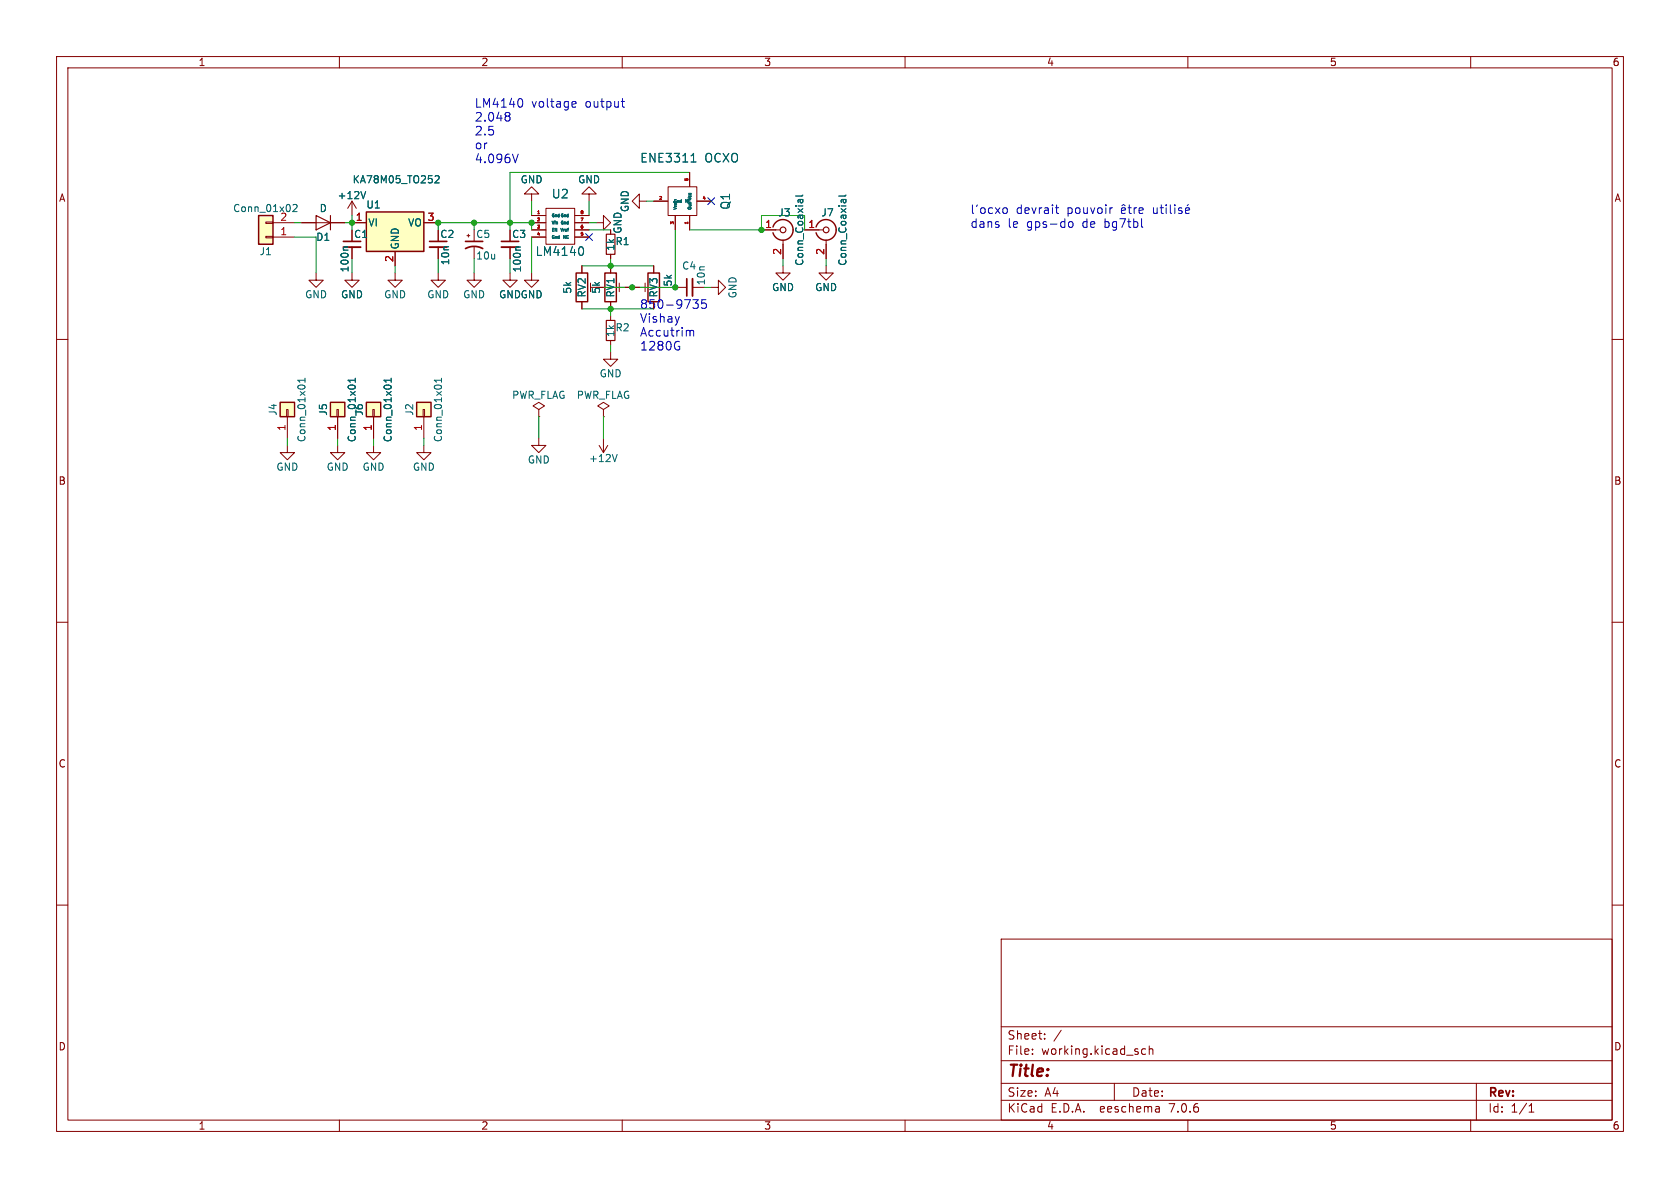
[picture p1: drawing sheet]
(kicad_sch (version 20230121) (generator eeschema)

 (paper "A4")

 (lib_symbols
  (symbol "ocxo-rescue:+12V" (power) (pin_names (offset 0)) (in_bom yes) (on_board yes)
   (property "Reference" "#PWR" (at 0 -3.81 0) (effects (font (size 1.27 1.27)) hide))
   (property "Value" "+12V" (at 0 3.556 0) (effects (font (size 1.27 1.27))))
   (property "Footprint" "" (at 0 0 0) (effects (font (size 1.27 1.27)) hide))
   (property "Datasheet" "" (at 0 0 0) (effects (font (size 1.27 1.27)) hide))
   (symbol "+12V_0_1"
    (polyline (pts (xy -0.762 1.27) (xy 0 2.54)) (stroke (width 0) (type solid)) (fill (type none)))
    (polyline (pts (xy 0 0) (xy 0 2.54)) (stroke (width 0) (type solid)) (fill (type none)))
    (polyline (pts (xy 0 2.54) (xy 0.762 1.27)) (stroke (width 0) (type solid)) (fill (type none))))
   (symbol "+12V_1_1"
    (pin power_in line (at 0 0 90) (length 0) hide (name "+12V" (effects (font (size 1.27 1.27)))) (number "1" (effects (font (size 1.27 1.27)))))))
  (symbol "ocxo-rescue:CP1_Small" (pin_numbers hide) (pin_names (offset 0.254) hide) (in_bom yes) (on_board yes)
   (property "Reference" "C" (at 0.254 1.778 0) (effects (font (size 1.27 1.27)) (justify left)))
   (property "Value" "CP1_Small" (at 0.254 -2.032 0) (effects (font (size 1.27 1.27)) (justify left)))
   (property "Footprint" "" (at 0 0 0) (effects (font (size 1.27 1.27)) hide))
   (property "Datasheet" "" (at 0 0 0) (effects (font (size 1.27 1.27)) hide))
   (symbol "CP1_Small_0_1"
    (polyline (pts (xy -1.524 0.508) (xy 1.524 0.508)) (stroke (width 0.3048) (type solid)) (fill (type none)))
    (polyline (pts (xy -1.27 1.524) (xy -0.762 1.524)) (stroke (width 0) (type solid)) (fill (type none)))
    (polyline (pts (xy -1.016 1.27) (xy -1.016 1.778)) (stroke (width 0) (type solid)) (fill (type none)))
    (arc (start 1.524 -0.762) (mid 0 -0.3734) (end -1.524 -0.762) (stroke (width 0.3048) (type solid)) (fill (type none))))
   (symbol "CP1_Small_1_1"
    (pin passive line (at 0 2.54 270) (length 2.032) (name "~" (effects (font (size 1.27 1.27)))) (number "1" (effects (font (size 1.27 1.27)))))
    (pin passive line (at 0 -2.54 90) (length 2.032) (name "~" (effects (font (size 1.27 1.27)))) (number "2" (effects (font (size 1.27 1.27)))))))
  (symbol "ocxo-rescue:C_Small" (pin_numbers hide) (pin_names (offset 0.254) hide) (in_bom yes) (on_board yes)
   (property "Reference" "C" (at 0.254 1.778 0) (effects (font (size 1.27 1.27)) (justify left)))
   (property "Value" "C_Small" (at 0.254 -2.032 0) (effects (font (size 1.27 1.27)) (justify left)))
   (property "Footprint" "" (at 0 0 0) (effects (font (size 1.27 1.27)) hide))
   (property "Datasheet" "" (at 0 0 0) (effects (font (size 1.27 1.27)) hide))
   (symbol "C_Small_0_1"
    (polyline (pts (xy -1.524 -0.508) (xy 1.524 -0.508)) (stroke (width 0.3302) (type solid)) (fill (type none)))
    (polyline (pts (xy -1.524 0.508) (xy 1.524 0.508)) (stroke (width 0.3048) (type solid)) (fill (type none))))
   (symbol "C_Small_1_1"
    (pin passive line (at 0 2.54 270) (length 2.032) (name "~" (effects (font (size 1.27 1.27)))) (number "1" (effects (font (size 1.27 1.27)))))
    (pin passive line (at 0 -2.54 90) (length 2.032) (name "~" (effects (font (size 1.27 1.27)))) (number "2" (effects (font (size 1.27 1.27)))))))
  (symbol "ocxo-rescue:Conn_01x01" (pin_names (offset 1.016) hide) (in_bom yes) (on_board yes)
   (property "Reference" "J" (at 0 2.54 0) (effects (font (size 1.27 1.27))))
   (property "Value" "Conn_01x01" (at 0 -2.54 0) (effects (font (size 1.27 1.27))))
   (property "Footprint" "" (at 0 0 0) (effects (font (size 1.27 1.27)) hide))
   (property "Datasheet" "" (at 0 0 0) (effects (font (size 1.27 1.27)) hide))
   (symbol "Conn_01x01_1_1"
    (rectangle (start -1.27 0.127) (end 0 -0.127) (stroke (width 0.1524) (type solid)) (fill (type none)))
    (rectangle (start -1.27 1.27) (end 1.27 -1.27) (stroke (width 0.254) (type solid)) (fill (type background)))
    (pin passive line (at -5.08 0 0) (length 3.81) (name "Pin_1" (effects (font (size 1.27 1.27)))) (number "1" (effects (font (size 1.27 1.27)))))))
  (symbol "ocxo-rescue:Conn_01x02" (pin_names (offset 1.016) hide) (in_bom yes) (on_board yes)
   (property "Reference" "J" (at 0 2.54 0) (effects (font (size 1.27 1.27))))
   (property "Value" "Conn_01x02" (at 0 -5.08 0) (effects (font (size 1.27 1.27))))
   (property "Footprint" "" (at 0 0 0) (effects (font (size 1.27 1.27)) hide))
   (property "Datasheet" "" (at 0 0 0) (effects (font (size 1.27 1.27)) hide))
   (symbol "Conn_01x02_1_1"
    (rectangle (start -1.27 -2.413) (end 0 -2.667) (stroke (width 0.1524) (type solid)) (fill (type none)))
    (rectangle (start -1.27 0.127) (end 0 -0.127) (stroke (width 0.1524) (type solid)) (fill (type none)))
    (rectangle (start -1.27 1.27) (end 1.27 -3.81) (stroke (width 0.254) (type solid)) (fill (type background)))
    (pin passive line (at -5.08 0 0) (length 3.81) (name "Pin_1" (effects (font (size 1.27 1.27)))) (number "1" (effects (font (size 1.27 1.27)))))
    (pin passive line (at -5.08 -2.54 0) (length 3.81) (name "Pin_2" (effects (font (size 1.27 1.27)))) (number "2" (effects (font (size 1.27 1.27)))))))
  (symbol "ocxo-rescue:Conn_Coaxial" (pin_names (offset 1.016) hide) (in_bom yes) (on_board yes)
   (property "Reference" "J" (at 0.254 3.048 0) (effects (font (size 1.27 1.27))))
   (property "Value" "Conn_Coaxial" (at 2.921 0 90) (effects (font (size 1.27 1.27))))
   (property "Footprint" "" (at 0 0 0) (effects (font (size 1.27 1.27)) hide))
   (property "Datasheet" "" (at 0 0 0) (effects (font (size 1.27 1.27)) hide))
   (symbol "Conn_Coaxial_0_1"
    (arc (start -1.778 -0.508) (mid 0.2311 -1.8066) (end 1.778 0) (stroke (width 0.254) (type solid)) (fill (type none)))
    (polyline (pts (xy -1.27 0) (xy -0.508 0)) (stroke (width 0) (type solid)) (fill (type none)))
    (polyline (pts (xy 0 -2.54) (xy 0 -1.778)) (stroke (width 0) (type solid)) (fill (type none)))
    (circle (center 0 0) (radius 0.508) (stroke (width 0.2032) (type solid)) (fill (type none)))
    (arc (start 1.778 0) (mid 0.2099 1.8101) (end -1.778 0.508) (stroke (width 0.254) (type solid)) (fill (type none))))
   (symbol "Conn_Coaxial_1_1"
    (pin passive line (at -3.81 0 0) (length 2.54) (name "In" (effects (font (size 1.27 1.27)))) (number "1" (effects (font (size 1.27 1.27)))))
    (pin passive line (at 0 -5.08 90) (length 2.54) (name "Ext" (effects (font (size 1.27 1.27)))) (number "2" (effects (font (size 1.27 1.27)))))))
  (symbol "ocxo-rescue:D" (pin_numbers hide) (pin_names (offset 1.016) hide) (in_bom yes) (on_board yes)
   (property "Reference" "D" (at 0 2.54 0) (effects (font (size 1.27 1.27))))
   (property "Value" "D" (at 0 -2.54 0) (effects (font (size 1.27 1.27))))
   (property "Footprint" "" (at 0 0 0) (effects (font (size 1.27 1.27)) hide))
   (property "Datasheet" "" (at 0 0 0) (effects (font (size 1.27 1.27)) hide))
   (symbol "D_0_1"
    (polyline (pts (xy -1.27 1.27) (xy -1.27 -1.27)) (stroke (width 0.2032) (type solid)) (fill (type none)))
    (polyline (pts (xy 1.27 0) (xy -1.27 0)) (stroke (width 0) (type solid)) (fill (type none)))
    (polyline (pts (xy 1.27 1.27) (xy 1.27 -1.27) (xy -1.27 0) (xy 1.27 1.27)) (stroke (width 0.2032) (type solid)) (fill (type none))))
   (symbol "D_1_1"
    (pin passive line (at -3.81 0 0) (length 2.54) (name "K" (effects (font (size 1.27 1.27)))) (number "1" (effects (font (size 1.27 1.27)))))
    (pin passive line (at 3.81 0 180) (length 2.54) (name "A" (effects (font (size 1.27 1.27)))) (number "2" (effects (font (size 1.27 1.27)))))))
  (symbol "ocxo-rescue:ENE3311-ene3311" (pin_names (offset 1.016)) (in_bom yes) (on_board yes)
   (property "Reference" "Q" (at 0 8.89 0) (effects (font (size 1.524 1.524))))
   (property "Value" "ene3311_ENE3311" (at 0 -6.35 0) (effects (font (size 1.524 1.524))))
   (property "Footprint" "" (at 0 0 0) (effects (font (size 1.524 1.524)) hide))
   (property "Datasheet" "" (at 0 0 0) (effects (font (size 1.524 1.524)) hide))
   (symbol "ENE3311-ene3311_0_1"
    (rectangle (start -2.54 3.81) (end 2.54 -1.27) (stroke (width 0) (type solid)) (fill (type none))))
   (symbol "ENE3311-ene3311_1_1"
    (pin input line (at 5.08 2.54 180) (length 2.4892) (name "Out" (effects (font (size 0.508 0.508)))) (number "1" (effects (font (size 0.508 0.508)))))
    (pin input line (at 0 -3.81 90) (length 2.4892) (name "Gnd" (effects (font (size 0.508 0.508)))) (number "2" (effects (font (size 0.508 0.508)))))
    (pin input line (at 5.08 0 180) (length 2.4892) (name "Vref" (effects (font (size 0.508 0.508)))) (number "3" (effects (font (size 0.508 0.508)))))
    (pin input line (at 0 6.35 270) (length 2.4892) (name "NC" (effects (font (size 0.508 0.508)))) (number "4" (effects (font (size 0.508 0.508)))))
    (pin input line (at -5.08 2.54 0) (length 2.4892) (name "Vcc" (effects (font (size 0.508 0.508)))) (number "5" (effects (font (size 0.508 0.508)))))))
  (symbol "ocxo-rescue:GND" (power) (pin_names (offset 0)) (in_bom yes) (on_board yes)
   (property "Reference" "#PWR" (at 0 -6.35 0) (effects (font (size 1.27 1.27)) hide))
   (property "Value" "GND" (at 0 -3.81 0) (effects (font (size 1.27 1.27))))
   (property "Footprint" "" (at 0 0 0) (effects (font (size 1.27 1.27)) hide))
   (property "Datasheet" "" (at 0 0 0) (effects (font (size 1.27 1.27)) hide))
   (symbol "GND_0_1"
    (polyline (pts (xy 0 0) (xy 0 -1.27) (xy 1.27 -1.27) (xy 0 -2.54) (xy -1.27 -1.27) (xy 0 -1.27)) (stroke (width 0) (type solid)) (fill (type none))))
   (symbol "GND_1_1"
    (pin power_in line (at 0 0 270) (length 0) hide (name "GND" (effects (font (size 1.27 1.27)))) (number "1" (effects (font (size 1.27 1.27)))))))
  (symbol "ocxo-rescue:KA78M05_TO252" (pin_names (offset 0.254)) (in_bom yes) (on_board yes)
   (property "Reference" "U" (at -3.81 3.175 0) (effects (font (size 1.27 1.27))))
   (property "Value" "KA78M05_TO252" (at 0 3.175 0) (effects (font (size 1.27 1.27)) (justify left)))
   (property "Footprint" "TO_SOT_Packages_THT:TO-252-2" (at 0 5.715 0) (effects (font (size 1.27 1.27) italic) hide))
   (property "Datasheet" "" (at 0 -1.27 0) (effects (font (size 1.27 1.27)) hide))
   (symbol "KA78M05_TO252_0_1"
    (rectangle (start -5.08 1.905) (end 5.08 -5.08) (stroke (width 0.254) (type solid)) (fill (type background))))
   (symbol "KA78M05_TO252_1_1"
    (pin power_in line (at -7.62 0 0) (length 2.54) (name "VI" (effects (font (size 1.27 1.27)))) (number "1" (effects (font (size 1.27 1.27)))))
    (pin power_in line (at 0 -7.62 90) (length 2.54) (name "GND" (effects (font (size 1.27 1.27)))) (number "2" (effects (font (size 1.27 1.27)))))
    (pin power_out line (at 7.62 0 180) (length 2.54) (name "VO" (effects (font (size 1.27 1.27)))) (number "3" (effects (font (size 1.27 1.27)))))))
  (symbol "ocxo-rescue:LM4140-lm4140" (pin_names (offset 1.016)) (in_bom yes) (on_board yes)
   (property "Reference" "U" (at 0 12.7 0) (effects (font (size 1.524 1.524))))
   (property "Value" "lm4140_LM4140" (at 0 -11.43 0) (effects (font (size 1.524 1.524))))
   (property "Footprint" "" (at 0 0 0) (effects (font (size 1.524 1.524)) hide))
   (property "Datasheet" "" (at 0 0 0) (effects (font (size 1.524 1.524)) hide))
   (symbol "LM4140-lm4140_0_1"
    (rectangle (start -2.54 2.54) (end 2.54 -3.81) (stroke (width 0) (type solid)) (fill (type none))))
   (symbol "LM4140-lm4140_1_1"
    (pin input line (at -5.08 1.27 0) (length 2.4892) (name "Gnd" (effects (font (size 0.508 0.508)))) (number "1" (effects (font (size 0.508 0.508)))))
    (pin input line (at -5.08 0 0) (length 2.4892) (name "Vin" (effects (font (size 0.508 0.508)))) (number "2" (effects (font (size 0.508 0.508)))))
    (pin input line (at -5.08 -1.27 0) (length 2.4892) (name "EN" (effects (font (size 0.508 0.508)))) (number "3" (effects (font (size 0.508 0.508)))))
    (pin input line (at -5.08 -2.54 0) (length 2.4892) (name "Gnd" (effects (font (size 0.508 0.508)))) (number "4" (effects (font (size 0.508 0.508)))))
    (pin input line (at 5.08 -2.54 180) (length 2.4892) (name "NC" (effects (font (size 0.508 0.508)))) (number "5" (effects (font (size 0.508 0.508)))))
    (pin input line (at 5.08 -1.27 180) (length 2.4892) (name "Vref" (effects (font (size 0.508 0.508)))) (number "6" (effects (font (size 0.508 0.508)))))
    (pin input line (at 5.08 0 180) (length 2.4892) (name "Gnd" (effects (font (size 0.508 0.508)))) (number "7" (effects (font (size 0.508 0.508)))))
    (pin input line (at 5.08 1.27 180) (length 2.4892) (name "Gnd" (effects (font (size 0.508 0.508)))) (number "8" (effects (font (size 0.508 0.508)))))))
  (symbol "ocxo-rescue:POT_TRIM" (pin_numbers hide) (pin_names (offset 1.016) hide) (in_bom yes) (on_board yes)
   (property "Reference" "RV" (at -4.445 0 90) (effects (font (size 1.27 1.27))))
   (property "Value" "POT_TRIM" (at -2.54 0 90) (effects (font (size 1.27 1.27))))
   (property "Footprint" "" (at 0 0 0) (effects (font (size 1.27 1.27)) hide))
   (property "Datasheet" "" (at 0 0 0) (effects (font (size 1.27 1.27)) hide))
   (symbol "POT_TRIM_0_1"
    (polyline (pts (xy 1.524 0.762) (xy 1.524 -0.762)) (stroke (width 0) (type solid)) (fill (type none)))
    (polyline (pts (xy 2.54 0) (xy 1.524 0)) (stroke (width 0) (type solid)) (fill (type none)))
    (rectangle (start 1.016 2.54) (end -1.016 -2.54) (stroke (width 0.254) (type solid)) (fill (type none))))
   (symbol "POT_TRIM_1_1"
    (pin passive line (at 0 3.81 270) (length 1.27) (name "1" (effects (font (size 1.27 1.27)))) (number "1" (effects (font (size 1.27 1.27)))))
    (pin passive line (at 3.81 0 180) (length 1.27) (name "2" (effects (font (size 1.27 1.27)))) (number "2" (effects (font (size 1.27 1.27)))))
    (pin passive line (at 0 -3.81 90) (length 1.27) (name "3" (effects (font (size 1.27 1.27)))) (number "3" (effects (font (size 1.27 1.27)))))))
  (symbol "ocxo-rescue:PWR_FLAG" (power) (pin_numbers hide) (pin_names (offset 0) hide) (in_bom yes) (on_board yes)
   (property "Reference" "#FLG" (at 0 1.905 0) (effects (font (size 1.27 1.27)) hide))
   (property "Value" "PWR_FLAG" (at 0 3.81 0) (effects (font (size 1.27 1.27))))
   (property "Footprint" "" (at 0 0 0) (effects (font (size 1.27 1.27)) hide))
   (property "Datasheet" "" (at 0 0 0) (effects (font (size 1.27 1.27)) hide))
   (symbol "PWR_FLAG_0_0"
    (pin power_out line (at 0 0 90) (length 0) (name "pwr" (effects (font (size 1.27 1.27)))) (number "1" (effects (font (size 1.27 1.27))))))
   (symbol "PWR_FLAG_0_1"
    (polyline (pts (xy 0 0) (xy 0 1.27) (xy -1.016 1.905) (xy 0 2.54) (xy 1.016 1.905) (xy 0 1.27)) (stroke (width 0) (type solid)) (fill (type none)))))
  (symbol "ocxo-rescue:R_Small" (pin_numbers hide) (pin_names (offset 0.254) hide) (in_bom yes) (on_board yes)
   (property "Reference" "R" (at 0.762 0.508 0) (effects (font (size 1.27 1.27)) (justify left)))
   (property "Value" "R_Small" (at 0.762 -1.016 0) (effects (font (size 1.27 1.27)) (justify left)))
   (property "Footprint" "" (at 0 0 0) (effects (font (size 1.27 1.27)) hide))
   (property "Datasheet" "" (at 0 0 0) (effects (font (size 1.27 1.27)) hide))
   (symbol "R_Small_0_1"
    (rectangle (start -0.762 1.778) (end 0.762 -1.778) (stroke (width 0.2032) (type solid)) (fill (type none))))
   (symbol "R_Small_1_1"
    (pin passive line (at 0 2.54 270) (length 0.762) (name "~" (effects (font (size 1.27 1.27)))) (number "1" (effects (font (size 1.27 1.27)))))
    (pin passive line (at 0 -2.54 90) (length 0.762) (name "~" (effects (font (size 1.27 1.27)))) (number "2" (effects (font (size 1.27 1.27))))))))

 (junction (at 77.47 39.37) (diameter 0) (color 0 0 0 0))
 (junction (at 83.82 39.37) (diameter 0) (color 0 0 0 0))
 (junction (at 90.17 39.37) (diameter 0) (color 0 0 0 0))
 (junction (at 119.38 50.8) (diameter 0) (color 0 0 0 0))
 (junction (at 107.95 46.99) (diameter 0) (color 0 0 0 0))
 (junction (at 111.76 50.8) (diameter 0) (color 0 0 0 0))
 (junction (at 134.62 40.64) (diameter 0) (color 0 0 0 0))
 (junction (at 93.98 39.37) (diameter 0) (color 0 0 0 0))
 (junction (at 62.23 39.37) (diameter 0) (color 0 0 0 0))
 (junction (at 107.95 54.61) (diameter 0) (color 0 0 0 0))

 (no_connect (at 104.14 41.91))
 (no_connect (at 125.73 35.56))

 (wire (pts (xy 62.23 39.37) (xy 60.96 39.37)) (stroke (width 0) (type default)))
 (wire (pts (xy 83.82 40.64) (xy 83.82 39.37)) (stroke (width 0) (type default)))
 (wire (pts (xy 121.92 30.48) (xy 90.17 30.48)) (stroke (width 0) (type default)))
 (wire (pts (xy 74.93 77.47) (xy 74.93 78.74)) (stroke (width 0) (type default)))
 (wire (pts (xy 93.98 35.56) (xy 93.98 38.1)) (stroke (width 0) (type default)))
 (wire (pts (xy 119.38 50.8) (xy 119.38 40.64)) (stroke (width 0) (type default)))
 (wire (pts (xy 77.47 39.37) (xy 83.82 39.37)) (stroke (width 0) (type default)))
 (wire (pts (xy 107.95 45.72) (xy 107.95 46.99)) (stroke (width 0) (type default)))
 (wire (pts (xy 62.23 38.1) (xy 62.23 39.37)) (stroke (width 0) (type default)))
 (wire (pts (xy 124.46 50.8) (xy 125.73 50.8)) (stroke (width 0) (type default)))
 (wire (pts (xy 55.88 41.91) (xy 52.07 41.91)) (stroke (width 0) (type default)))
 (wire (pts (xy 69.85 48.26) (xy 69.85 46.99)) (stroke (width 0) (type default)))
 (wire (pts (xy 50.8 77.47) (xy 50.8 78.74)) (stroke (width 0) (type default)))
 (wire (pts (xy 106.68 50.8) (xy 111.76 50.8)) (stroke (width 0) (type default)))
 (wire (pts (xy 93.98 39.37) (xy 93.98 40.64)) (stroke (width 0) (type default)))
 (wire (pts (xy 111.76 50.8) (xy 119.38 50.8)) (stroke (width 0) (type default)))
 (wire (pts (xy 104.14 35.56) (xy 104.14 38.1)) (stroke (width 0) (type default)))
 (wire (pts (xy 107.95 54.61) (xy 107.95 55.88)) (stroke (width 0) (type default)))
 (wire (pts (xy 90.17 39.37) (xy 90.17 40.64)) (stroke (width 0) (type default)))
 (wire (pts (xy 90.17 30.48) (xy 90.17 39.37)) (stroke (width 0) (type default)))
 (wire (pts (xy 134.62 38.1) (xy 134.62 40.64)) (stroke (width 0) (type default)))
 (wire (pts (xy 66.04 77.47) (xy 66.04 78.74)) (stroke (width 0) (type default)))
 (wire (pts (xy 142.24 38.1) (xy 134.62 38.1)) (stroke (width 0) (type default)))
 (wire (pts (xy 90.17 45.72) (xy 90.17 48.26)) (stroke (width 0) (type default)))
 (wire (pts (xy 83.82 39.37) (xy 90.17 39.37)) (stroke (width 0) (type default)))
 (wire (pts (xy 107.95 40.64) (xy 104.14 40.64)) (stroke (width 0) (type default)))
 (wire (pts (xy 102.87 46.99) (xy 107.95 46.99)) (stroke (width 0) (type default)))
 (wire (pts (xy 62.23 39.37) (xy 62.23 40.64)) (stroke (width 0) (type default)))
 (wire (pts (xy 62.23 45.72) (xy 62.23 48.26)) (stroke (width 0) (type default)))
 (wire (pts (xy 115.57 35.56) (xy 114.3 35.56)) (stroke (width 0) (type default)))
 (wire (pts (xy 53.34 39.37) (xy 52.07 39.37)) (stroke (width 0) (type default)))
 (wire (pts (xy 138.43 45.72) (xy 138.43 46.99)) (stroke (width 0) (type default)))
 (wire (pts (xy 105.41 39.37) (xy 104.14 39.37)) (stroke (width 0) (type default)))
 (wire (pts (xy 102.87 54.61) (xy 107.95 54.61)) (stroke (width 0) (type default)))
 (wire (pts (xy 77.47 39.37) (xy 77.47 40.64)) (stroke (width 0) (type default)))
 (wire (pts (xy 55.88 41.91) (xy 55.88 48.26)) (stroke (width 0) (type default)))
 (wire (pts (xy 107.95 46.99) (xy 115.57 46.99)) (stroke (width 0) (type default)))
 (wire (pts (xy 106.68 73.66) (xy 106.68 77.47)) (stroke (width 0) (type default)))
 (wire (pts (xy 93.98 41.91) (xy 93.98 48.26)) (stroke (width 0) (type default)))
 (wire (pts (xy 90.17 39.37) (xy 93.98 39.37)) (stroke (width 0) (type default)))
 (wire (pts (xy 146.05 45.72) (xy 146.05 46.99)) (stroke (width 0) (type default)))
 (wire (pts (xy 59.69 77.47) (xy 59.69 78.74)) (stroke (width 0) (type default)))
 (wire (pts (xy 121.92 40.64) (xy 134.62 40.64)) (stroke (width 0) (type default)))
 (wire (pts (xy 107.95 60.96) (xy 107.95 62.23)) (stroke (width 0) (type default)))
 (wire (pts (xy 83.82 45.72) (xy 83.82 48.26)) (stroke (width 0) (type default)))
 (wire (pts (xy 107.95 54.61) (xy 115.57 54.61)) (stroke (width 0) (type default)))
 (wire (pts (xy 77.47 45.72) (xy 77.47 48.26)) (stroke (width 0) (type default)))
 (wire (pts (xy 95.25 73.66) (xy 95.25 77.47)) (stroke (width 0) (type default)))
 (wire (pts (xy 142.24 40.64) (xy 142.24 38.1)) (stroke (width 0) (type default)))

 (text "850-9735\nVishay \nAccutrim \n1280G\n\n" (at 113.03 64.77 0) (effects (font (size 1.524 1.524)) (justify left bottom)))
 (text "l'ocxo devrait pouvoir être utilisé \ndans le gps-do de bg7tbl" (at 171.45 40.64 0) (effects (font (size 1.524 1.524)) (justify left bottom)))
 (text "LM4140 voltage output\n2.048\n2.5\nor \n4.096V \n" (at 83.82 29.21 0) (effects (font (size 1.524 1.524)) (justify left bottom)))

 (symbol (lib_id "ocxo-rescue:KA78M05_TO252") (at 69.85 39.37 0) (unit 1) (in_bom yes) (on_board yes) (dnp no)
  (property "Reference" "U1" (at 66.04 36.195 0) (effects (font (size 1.27 1.27))))
  (property "Value" "KA78M05_TO252" (at 62.23 31.75 0) (effects (font (size 1.27 1.27)) (justify left)))
  (property "Footprint" "TO_SOT_Packages_SMD:TO-252-2Lead" (at 69.85 33.655 0) (effects (font (size 1.27 1.27) italic) hide))
  (property "Datasheet" "" (at 69.85 40.64 0) (effects (font (size 1.27 1.27)) hide)) (pin "1") (pin "2") (pin "3"))

 (symbol (lib_id "ocxo-rescue:ENE3311-ene3311") (at 119.38 35.56 270) (unit 1) (in_bom yes) (on_board yes) (dnp no)
  (property "Reference" "Q1" (at 128.27 35.56 0) (effects (font (size 1.524 1.524))))
  (property "Value" "ENE3311 OCXO" (at 121.92 27.94 90) (effects (font (size 1.524 1.524))))
  (property "Footprint" "ENE3311:ENE3311" (at 119.38 35.56 0) (effects (font (size 1.524 1.524)) hide))
  (property "Datasheet" "" (at 119.38 35.56 0) (effects (font (size 1.524 1.524)) hide)) (pin "1") (pin "2") (pin "3") (pin "4") (pin "5"))

 (symbol (lib_id "ocxo-rescue:LM4140-lm4140") (at 99.06 39.37 0) (unit 1) (in_bom yes) (on_board yes) (dnp no)
  (property "Reference" "U2" (at 99.06 34.29 0) (effects (font (size 1.524 1.524))))
  (property "Value" "LM4140" (at 99.06 44.45 0) (effects (font (size 1.524 1.524))))
  (property "Footprint" "SMD_Packages:SOIC-8-N" (at 99.06 39.37 0) (effects (font (size 1.524 1.524)) hide))
  (property "Datasheet" "" (at 99.06 39.37 0) (effects (font (size 1.524 1.524)) hide)) (pin "1") (pin "2") (pin "3") (pin "4") (pin "5") (pin "6") (pin "7") (pin "8"))

 (symbol (lib_id "ocxo-rescue:C_Small") (at 77.47 43.18 0) (unit 1) (in_bom yes) (on_board yes) (dnp no)
  (property "Reference" "C2" (at 77.724 41.402 0) (effects (font (size 1.27 1.27)) (justify left)))
  (property "Value" "10n" (at 78.74 46.99 90) (effects (font (size 1.27 1.27)) (justify left)))
  (property "Footprint" "Capacitors_SMD:C_0805_HandSoldering" (at 77.47 43.18 0) (effects (font (size 1.27 1.27)) hide))
  (property "Datasheet" "" (at 77.47 43.18 0) (effects (font (size 1.27 1.27)) hide)) (pin "1") (pin "2"))

 (symbol (lib_id "ocxo-rescue:C_Small") (at 90.17 43.18 0) (unit 1) (in_bom yes) (on_board yes) (dnp no)
  (property "Reference" "C3" (at 90.424 41.402 0) (effects (font (size 1.27 1.27)) (justify left)))
  (property "Value" "100n" (at 91.44 48.26 90) (effects (font (size 1.27 1.27)) (justify left)))
  (property "Footprint" "Capacitors_SMD:C_1206_HandSoldering" (at 90.17 43.18 0) (effects (font (size 1.27 1.27)) hide))
  (property "Datasheet" "" (at 90.17 43.18 0) (effects (font (size 1.27 1.27)) hide)) (pin "1") (pin "2"))

 (symbol (lib_id "ocxo-rescue:C_Small") (at 62.23 43.18 0) (unit 1) (in_bom yes) (on_board yes) (dnp no)
  (property "Reference" "C1" (at 62.484 41.402 0) (effects (font (size 1.27 1.27)) (justify left)))
  (property "Value" "100n" (at 60.96 48.26 90) (effects (font (size 1.27 1.27)) (justify left)))
  (property "Footprint" "Capacitors_SMD:C_1206_HandSoldering" (at 62.23 43.18 0) (effects (font (size 1.27 1.27)) hide))
  (property "Datasheet" "" (at 62.23 43.18 0) (effects (font (size 1.27 1.27)) hide)) (pin "1") (pin "2"))

 (symbol (lib_id "ocxo-rescue:GND") (at 95.25 77.47 0) (unit 1) (in_bom yes) (on_board yes) (dnp no)
  (property "Reference" "#PWR01" (at 95.25 83.82 0) (effects (font (size 1.27 1.27)) hide))
  (property "Value" "GND" (at 95.25 81.28 0) (effects (font (size 1.27 1.27))))
  (property "Footprint" "" (at 95.25 77.47 0) (effects (font (size 1.27 1.27)) hide))
  (property "Datasheet" "" (at 95.25 77.47 0) (effects (font (size 1.27 1.27)) hide)) (pin "1"))

 (symbol (lib_id "ocxo-rescue:PWR_FLAG") (at 95.25 73.66 0) (unit 1) (in_bom yes) (on_board yes) (dnp no)
  (property "Reference" "#FLG02" (at 95.25 71.755 0) (effects (font (size 1.27 1.27)) hide))
  (property "Value" "PWR_FLAG" (at 95.25 69.85 0) (effects (font (size 1.27 1.27))))
  (property "Footprint" "" (at 95.25 73.66 0) (effects (font (size 1.27 1.27)) hide))
  (property "Datasheet" "" (at 95.25 73.66 0) (effects (font (size 1.27 1.27)) hide)) (pin "1"))

 (symbol (lib_id "ocxo-rescue:+12V") (at 106.68 77.47 180) (unit 1) (in_bom yes) (on_board yes) (dnp no)
  (property "Reference" "#PWR03" (at 106.68 73.66 0) (effects (font (size 1.27 1.27)) hide))
  (property "Value" "+12V" (at 106.68 81.026 0) (effects (font (size 1.27 1.27))))
  (property "Footprint" "" (at 106.68 77.47 0) (effects (font (size 1.27 1.27)) hide))
  (property "Datasheet" "" (at 106.68 77.47 0) (effects (font (size 1.27 1.27)) hide)) (pin "1"))

 (symbol (lib_id "ocxo-rescue:+12V") (at 62.23 38.1 0) (unit 1) (in_bom yes) (on_board yes) (dnp no)
  (property "Reference" "#PWR04" (at 62.23 41.91 0) (effects (font (size 1.27 1.27)) hide))
  (property "Value" "+12V" (at 62.23 34.544 0) (effects (font (size 1.27 1.27))))
  (property "Footprint" "" (at 62.23 38.1 0) (effects (font (size 1.27 1.27)) hide))
  (property "Datasheet" "" (at 62.23 38.1 0) (effects (font (size 1.27 1.27)) hide)) (pin "1"))

 (symbol (lib_id "ocxo-rescue:GND") (at 93.98 48.26 0) (unit 1) (in_bom yes) (on_board yes) (dnp no)
  (property "Reference" "#PWR05" (at 93.98 54.61 0) (effects (font (size 1.27 1.27)) hide))
  (property "Value" "GND" (at 93.98 52.07 0) (effects (font (size 1.27 1.27))))
  (property "Footprint" "" (at 93.98 48.26 0) (effects (font (size 1.27 1.27)) hide))
  (property "Datasheet" "" (at 93.98 48.26 0) (effects (font (size 1.27 1.27)) hide)) (pin "1"))

 (symbol (lib_id "ocxo-rescue:GND") (at 62.23 48.26 0) (unit 1) (in_bom yes) (on_board yes) (dnp no)
  (property "Reference" "#PWR06" (at 62.23 54.61 0) (effects (font (size 1.27 1.27)) hide))
  (property "Value" "GND" (at 62.23 52.07 0) (effects (font (size 1.27 1.27))))
  (property "Footprint" "" (at 62.23 48.26 0) (effects (font (size 1.27 1.27)) hide))
  (property "Datasheet" "" (at 62.23 48.26 0) (effects (font (size 1.27 1.27)) hide)) (pin "1"))

 (symbol (lib_id "ocxo-rescue:GND") (at 77.47 48.26 0) (unit 1) (in_bom yes) (on_board yes) (dnp no)
  (property "Reference" "#PWR07" (at 77.47 54.61 0) (effects (font (size 1.27 1.27)) hide))
  (property "Value" "GND" (at 77.47 52.07 0) (effects (font (size 1.27 1.27))))
  (property "Footprint" "" (at 77.47 48.26 0) (effects (font (size 1.27 1.27)) hide))
  (property "Datasheet" "" (at 77.47 48.26 0) (effects (font (size 1.27 1.27)) hide)) (pin "1"))

 (symbol (lib_id "ocxo-rescue:GND") (at 90.17 48.26 0) (unit 1) (in_bom yes) (on_board yes) (dnp no)
  (property "Reference" "#PWR08" (at 90.17 54.61 0) (effects (font (size 1.27 1.27)) hide))
  (property "Value" "GND" (at 90.17 52.07 0) (effects (font (size 1.27 1.27))))
  (property "Footprint" "" (at 90.17 48.26 0) (effects (font (size 1.27 1.27)) hide))
  (property "Datasheet" "" (at 90.17 48.26 0) (effects (font (size 1.27 1.27)) hide)) (pin "1"))

 (symbol (lib_id "ocxo-rescue:GND") (at 93.98 35.56 180) (unit 1) (in_bom yes) (on_board yes) (dnp no)
  (property "Reference" "#PWR09" (at 93.98 29.21 0) (effects (font (size 1.27 1.27)) hide))
  (property "Value" "GND" (at 93.98 31.75 0) (effects (font (size 1.27 1.27))))
  (property "Footprint" "" (at 93.98 35.56 0) (effects (font (size 1.27 1.27)) hide))
  (property "Datasheet" "" (at 93.98 35.56 0) (effects (font (size 1.27 1.27)) hide)) (pin "1"))

 (symbol (lib_id "ocxo-rescue:GND") (at 104.14 35.56 180) (unit 1) (in_bom yes) (on_board yes) (dnp no)
  (property "Reference" "#PWR010" (at 104.14 29.21 0) (effects (font (size 1.27 1.27)) hide))
  (property "Value" "GND" (at 104.14 31.75 0) (effects (font (size 1.27 1.27))))
  (property "Footprint" "" (at 104.14 35.56 0) (effects (font (size 1.27 1.27)) hide))
  (property "Datasheet" "" (at 104.14 35.56 0) (effects (font (size 1.27 1.27)) hide)) (pin "1"))

 (symbol (lib_id "ocxo-rescue:GND") (at 105.41 39.37 90) (unit 1) (in_bom yes) (on_board yes) (dnp no)
  (property "Reference" "#PWR011" (at 111.76 39.37 0) (effects (font (size 1.27 1.27)) hide))
  (property "Value" "GND" (at 109.22 39.37 0) (effects (font (size 1.27 1.27))))
  (property "Footprint" "" (at 105.41 39.37 0) (effects (font (size 1.27 1.27)) hide))
  (property "Datasheet" "" (at 105.41 39.37 0) (effects (font (size 1.27 1.27)) hide)) (pin "1"))

 (symbol (lib_id "ocxo-rescue:GND") (at 69.85 48.26 0) (unit 1) (in_bom yes) (on_board yes) (dnp no)
  (property "Reference" "#PWR012" (at 69.85 54.61 0) (effects (font (size 1.27 1.27)) hide))
  (property "Value" "GND" (at 69.85 52.07 0) (effects (font (size 1.27 1.27))))
  (property "Footprint" "" (at 69.85 48.26 0) (effects (font (size 1.27 1.27)) hide))
  (property "Datasheet" "" (at 69.85 48.26 0) (effects (font (size 1.27 1.27)) hide)) (pin "1"))

 (symbol (lib_id "ocxo-rescue:GND") (at 114.3 35.56 270) (unit 1) (in_bom yes) (on_board yes) (dnp no)
  (property "Reference" "#PWR013" (at 107.95 35.56 0) (effects (font (size 1.27 1.27)) hide))
  (property "Value" "GND" (at 110.49 35.56 0) (effects (font (size 1.27 1.27))))
  (property "Footprint" "" (at 114.3 35.56 0) (effects (font (size 1.27 1.27)) hide))
  (property "Datasheet" "" (at 114.3 35.56 0) (effects (font (size 1.27 1.27)) hide)) (pin "1"))

 (symbol (lib_id "ocxo-rescue:R_Small") (at 107.95 43.18 0) (unit 1) (in_bom yes) (on_board yes) (dnp no)
  (property "Reference" "R1" (at 108.712 42.672 0) (effects (font (size 1.27 1.27)) (justify left)))
  (property "Value" "1k" (at 107.95 44.45 90) (effects (font (size 1.27 1.27)) (justify left)))
  (property "Footprint" "Resistors_SMD:R_0805_HandSoldering" (at 107.95 43.18 0) (effects (font (size 1.27 1.27)) hide))
  (property "Datasheet" "" (at 107.95 43.18 0) (effects (font (size 1.27 1.27)) hide)) (pin "1") (pin "2"))

 (symbol (lib_id "ocxo-rescue:R_Small") (at 107.95 58.42 0) (unit 1) (in_bom yes) (on_board yes) (dnp no)
  (property "Reference" "R2" (at 108.712 57.912 0) (effects (font (size 1.27 1.27)) (justify left)))
  (property "Value" "1k" (at 107.95 59.69 90) (effects (font (size 1.27 1.27)) (justify left)))
  (property "Footprint" "Resistors_SMD:R_0805_HandSoldering" (at 107.95 58.42 0) (effects (font (size 1.27 1.27)) hide))
  (property "Datasheet" "" (at 107.95 58.42 0) (effects (font (size 1.27 1.27)) hide)) (pin "1") (pin "2"))

 (symbol (lib_id "ocxo-rescue:POT_TRIM") (at 107.95 50.8 0) (unit 1) (in_bom yes) (on_board yes) (dnp no)
  (property "Reference" "RV1" (at 107.95 50.8 90) (effects (font (size 1.27 1.27))))
  (property "Value" "5k" (at 105.41 50.8 90) (effects (font (size 1.27 1.27))))
  (property "Footprint" "Potentiometers:Potentiometer_Trimmer_Vishay_43" (at 107.95 50.8 0) (effects (font (size 1.27 1.27)) hide))
  (property "Datasheet" "" (at 107.95 50.8 0) (effects (font (size 1.27 1.27)) hide)) (pin "1") (pin "2") (pin "3"))

 (symbol (lib_id "ocxo-rescue:GND") (at 107.95 62.23 0) (unit 1) (in_bom yes) (on_board yes) (dnp no)
  (property "Reference" "#PWR014" (at 107.95 68.58 0) (effects (font (size 1.27 1.27)) hide))
  (property "Value" "GND" (at 107.95 66.04 0) (effects (font (size 1.27 1.27))))
  (property "Footprint" "" (at 107.95 62.23 0) (effects (font (size 1.27 1.27)) hide))
  (property "Datasheet" "" (at 107.95 62.23 0) (effects (font (size 1.27 1.27)) hide)) (pin "1"))

 (symbol (lib_id "ocxo-rescue:C_Small") (at 121.92 50.8 90) (unit 1) (in_bom yes) (on_board yes) (dnp no)
  (property "Reference" "C4" (at 123.19 46.99 90) (effects (font (size 1.27 1.27)) (justify left)))
  (property "Value" "10n" (at 123.952 50.546 0) (effects (font (size 1.27 1.27)) (justify left)))
  (property "Footprint" "Capacitors_SMD:C_0805_HandSoldering" (at 121.92 50.8 0) (effects (font (size 1.27 1.27)) hide))
  (property "Datasheet" "" (at 121.92 50.8 0) (effects (font (size 1.27 1.27)) hide)) (pin "1") (pin "2"))

 (symbol (lib_id "ocxo-rescue:GND") (at 125.73 50.8 90) (unit 1) (in_bom yes) (on_board yes) (dnp no)
  (property "Reference" "#PWR015" (at 132.08 50.8 0) (effects (font (size 1.27 1.27)) hide))
  (property "Value" "GND" (at 129.54 50.8 0) (effects (font (size 1.27 1.27))))
  (property "Footprint" "" (at 125.73 50.8 0) (effects (font (size 1.27 1.27)) hide))
  (property "Datasheet" "" (at 125.73 50.8 0) (effects (font (size 1.27 1.27)) hide)) (pin "1"))

 (symbol (lib_id "ocxo-rescue:GND") (at 55.88 48.26 0) (unit 1) (in_bom yes) (on_board yes) (dnp no)
  (property "Reference" "#PWR016" (at 55.88 54.61 0) (effects (font (size 1.27 1.27)) hide))
  (property "Value" "GND" (at 55.88 52.07 0) (effects (font (size 1.27 1.27))))
  (property "Footprint" "" (at 55.88 48.26 0) (effects (font (size 1.27 1.27)) hide))
  (property "Datasheet" "" (at 55.88 48.26 0) (effects (font (size 1.27 1.27)) hide)) (pin "1"))

 (symbol (lib_id "ocxo-rescue:GND") (at 138.43 46.99 0) (unit 1) (in_bom yes) (on_board yes) (dnp no)
  (property "Reference" "#PWR017" (at 138.43 53.34 0) (effects (font (size 1.27 1.27)) hide))
  (property "Value" "GND" (at 138.43 50.8 0) (effects (font (size 1.27 1.27))))
  (property "Footprint" "" (at 138.43 46.99 0) (effects (font (size 1.27 1.27)) hide))
  (property "Datasheet" "" (at 138.43 46.99 0) (effects (font (size 1.27 1.27)) hide)) (pin "1"))

 (symbol (lib_id "ocxo-rescue:Conn_01x01") (at 74.93 72.39 90) (unit 1) (in_bom yes) (on_board yes) (dnp no)
  (property "Reference" "J2" (at 72.39 72.39 0) (effects (font (size 1.27 1.27))))
  (property "Value" "Conn_01x01" (at 77.47 72.39 0) (effects (font (size 1.27 1.27))))
  (property "Footprint" "MountingHole:MountingHole_3.2mm_M3_ISO14580_Pad" (at 74.93 72.39 0) (effects (font (size 1.27 1.27)) hide))
  (property "Datasheet" "" (at 74.93 72.39 0) (effects (font (size 1.27 1.27)) hide)) (pin "1"))

 (symbol (lib_id "ocxo-rescue:GND") (at 74.93 78.74 0) (unit 1) (in_bom yes) (on_board yes) (dnp no)
  (property "Reference" "#PWR018" (at 74.93 85.09 0) (effects (font (size 1.27 1.27)) hide))
  (property "Value" "GND" (at 74.93 82.55 0) (effects (font (size 1.27 1.27))))
  (property "Footprint" "" (at 74.93 78.74 0) (effects (font (size 1.27 1.27)) hide))
  (property "Datasheet" "" (at 74.93 78.74 0) (effects (font (size 1.27 1.27)) hide)) (pin "1"))

 (symbol (lib_id "ocxo-rescue:PWR_FLAG") (at 106.68 73.66 0) (unit 1) (in_bom yes) (on_board yes) (dnp no)
  (property "Reference" "#FLG019" (at 106.68 71.755 0) (effects (font (size 1.27 1.27)) hide))
  (property "Value" "PWR_FLAG" (at 106.68 69.85 0) (effects (font (size 1.27 1.27))))
  (property "Footprint" "" (at 106.68 73.66 0) (effects (font (size 1.27 1.27)) hide))
  (property "Datasheet" "" (at 106.68 73.66 0) (effects (font (size 1.27 1.27)) hide)) (pin "1"))

 (symbol (lib_id "ocxo-rescue:Conn_Coaxial") (at 138.43 40.64 0) (unit 1) (in_bom yes) (on_board yes) (dnp no)
  (property "Reference" "J3" (at 138.684 37.592 0) (effects (font (size 1.27 1.27))))
  (property "Value" "Conn_Coaxial" (at 141.351 40.64 90) (effects (font (size 1.27 1.27))))
  (property "Footprint" "SMA_PINS:SMA_PINS" (at 138.43 40.64 0) (effects (font (size 1.27 1.27)) hide))
  (property "Datasheet" "" (at 138.43 40.64 0) (effects (font (size 1.27 1.27)) hide)) (pin "1") (pin "2"))

 (symbol (lib_id "ocxo-rescue:Conn_01x02") (at 46.99 41.91 180) (unit 1) (in_bom yes) (on_board yes) (dnp no)
  (property "Reference" "J1" (at 46.99 44.45 0) (effects (font (size 1.27 1.27))))
  (property "Value" "Conn_01x02" (at 46.99 36.83 0) (effects (font (size 1.27 1.27))))
  (property "Footprint" "Connectors_Molex:Molex_KK-6410-02_02x2.54mm_Straight" (at 46.99 41.91 0) (effects (font (size 1.27 1.27)) hide))
  (property "Datasheet" "" (at 46.99 41.91 0) (effects (font (size 1.27 1.27)) hide)) (pin "1") (pin "2"))

 (symbol (lib_id "ocxo-rescue:D") (at 57.15 39.37 180) (unit 1) (in_bom yes) (on_board yes) (dnp no)
  (property "Reference" "D1" (at 57.15 41.91 0) (effects (font (size 1.27 1.27))))
  (property "Value" "D" (at 57.15 36.83 0) (effects (font (size 1.27 1.27))))
  (property "Footprint" "Diodes_SMD:D_SMB_Handsoldering" (at 57.15 39.37 0) (effects (font (size 1.27 1.27)) hide))
  (property "Datasheet" "" (at 57.15 39.37 0) (effects (font (size 1.27 1.27)) hide)) (pin "1") (pin "2"))

 (symbol (lib_id "ocxo-rescue:CP1_Small") (at 83.82 43.18 0) (unit 1) (in_bom yes) (on_board yes) (dnp no)
  (property "Reference" "C5" (at 84.074 41.402 0) (effects (font (size 1.27 1.27)) (justify left)))
  (property "Value" "10u" (at 84.074 45.212 0) (effects (font (size 1.27 1.27)) (justify left)))
  (property "Footprint" "Capacitors_Tantalum_SMD:CP_Tantalum_Case-C_EIA-6032-28_Hand" (at 83.82 43.18 0) (effects (font (size 1.27 1.27)) hide))
  (property "Datasheet" "" (at 83.82 43.18 0) (effects (font (size 1.27 1.27)) hide)) (pin "1") (pin "2"))

 (symbol (lib_id "ocxo-rescue:GND") (at 83.82 48.26 0) (unit 1) (in_bom yes) (on_board yes) (dnp no)
  (property "Reference" "#PWR020" (at 83.82 54.61 0) (effects (font (size 1.27 1.27)) hide))
  (property "Value" "GND" (at 83.82 52.07 0) (effects (font (size 1.27 1.27))))
  (property "Footprint" "" (at 83.82 48.26 0) (effects (font (size 1.27 1.27)) hide))
  (property "Datasheet" "" (at 83.82 48.26 0) (effects (font (size 1.27 1.27)) hide)) (pin "1"))

 (symbol (lib_id "ocxo-rescue:GND") (at 146.05 46.99 0) (unit 1) (in_bom yes) (on_board yes) (dnp no)
  (property "Reference" "#PWR021" (at 146.05 53.34 0) (effects (font (size 1.27 1.27)) hide))
  (property "Value" "GND" (at 146.05 50.8 0) (effects (font (size 1.27 1.27))))
  (property "Footprint" "" (at 146.05 46.99 0) (effects (font (size 1.27 1.27)) hide))
  (property "Datasheet" "" (at 146.05 46.99 0) (effects (font (size 1.27 1.27)) hide)) (pin "1"))

 (symbol (lib_id "ocxo-rescue:Conn_Coaxial") (at 146.05 40.64 0) (unit 1) (in_bom yes) (on_board yes) (dnp no)
  (property "Reference" "J7" (at 146.304 37.592 0) (effects (font (size 1.27 1.27))))
  (property "Value" "Conn_Coaxial" (at 148.971 40.64 90) (effects (font (size 1.27 1.27))))
  (property "Footprint" "SMA_PINS:SMA_EDGE_NRW" (at 146.05 40.64 0) (effects (font (size 1.27 1.27)) hide))
  (property "Datasheet" "" (at 146.05 40.64 0) (effects (font (size 1.27 1.27)) hide)) (pin "1") (pin "2"))

 (symbol (lib_id "ocxo-rescue:Conn_01x01") (at 66.04 72.39 90) (unit 1) (in_bom yes) (on_board yes) (dnp no)
  (property "Reference" "J6" (at 63.5 72.39 0) (effects (font (size 1.27 1.27))))
  (property "Value" "Conn_01x01" (at 68.58 72.39 0) (effects (font (size 1.27 1.27))))
  (property "Footprint" "MountingHole:MountingHole_3.2mm_M3_ISO14580_Pad" (at 66.04 72.39 0) (effects (font (size 1.27 1.27)) hide))
  (property "Datasheet" "" (at 66.04 72.39 0) (effects (font (size 1.27 1.27)) hide)) (pin "1"))

 (symbol (lib_id "ocxo-rescue:GND") (at 66.04 78.74 0) (unit 1) (in_bom yes) (on_board yes) (dnp no)
  (property "Reference" "#PWR022" (at 66.04 85.09 0) (effects (font (size 1.27 1.27)) hide))
  (property "Value" "GND" (at 66.04 82.55 0) (effects (font (size 1.27 1.27))))
  (property "Footprint" "" (at 66.04 78.74 0) (effects (font (size 1.27 1.27)) hide))
  (property "Datasheet" "" (at 66.04 78.74 0) (effects (font (size 1.27 1.27)) hide)) (pin "1"))

 (symbol (lib_id "ocxo-rescue:Conn_01x01") (at 59.69 72.39 90) (unit 1) (in_bom yes) (on_board yes) (dnp no)
  (property "Reference" "J5" (at 57.15 72.39 0) (effects (font (size 1.27 1.27))))
  (property "Value" "Conn_01x01" (at 62.23 72.39 0) (effects (font (size 1.27 1.27))))
  (property "Footprint" "MountingHole:MountingHole_3.2mm_M3_ISO14580_Pad" (at 59.69 72.39 0) (effects (font (size 1.27 1.27)) hide))
  (property "Datasheet" "" (at 59.69 72.39 0) (effects (font (size 1.27 1.27)) hide)) (pin "1"))

 (symbol (lib_id "ocxo-rescue:GND") (at 59.69 78.74 0) (unit 1) (in_bom yes) (on_board yes) (dnp no)
  (property "Reference" "#PWR023" (at 59.69 85.09 0) (effects (font (size 1.27 1.27)) hide))
  (property "Value" "GND" (at 59.69 82.55 0) (effects (font (size 1.27 1.27))))
  (property "Footprint" "" (at 59.69 78.74 0) (effects (font (size 1.27 1.27)) hide))
  (property "Datasheet" "" (at 59.69 78.74 0) (effects (font (size 1.27 1.27)) hide)) (pin "1"))

 (symbol (lib_id "ocxo-rescue:Conn_01x01") (at 50.8 72.39 90) (unit 1) (in_bom yes) (on_board yes) (dnp no)
  (property "Reference" "J4" (at 48.26 72.39 0) (effects (font (size 1.27 1.27))))
  (property "Value" "Conn_01x01" (at 53.34 72.39 0) (effects (font (size 1.27 1.27))))
  (property "Footprint" "MountingHole:MountingHole_3.2mm_M3_ISO14580_Pad" (at 50.8 72.39 0) (effects (font (size 1.27 1.27)) hide))
  (property "Datasheet" "" (at 50.8 72.39 0) (effects (font (size 1.27 1.27)) hide)) (pin "1"))

 (symbol (lib_id "ocxo-rescue:GND") (at 50.8 78.74 0) (unit 1) (in_bom yes) (on_board yes) (dnp no)
  (property "Reference" "#PWR024" (at 50.8 85.09 0) (effects (font (size 1.27 1.27)) hide))
  (property "Value" "GND" (at 50.8 82.55 0) (effects (font (size 1.27 1.27))))
  (property "Footprint" "" (at 50.8 78.74 0) (effects (font (size 1.27 1.27)) hide))
  (property "Datasheet" "" (at 50.8 78.74 0) (effects (font (size 1.27 1.27)) hide)) (pin "1"))

 (symbol (lib_id "ocxo-rescue:POT_TRIM") (at 102.87 50.8 0) (unit 1) (in_bom yes) (on_board yes) (dnp no)
  (property "Reference" "RV2" (at 102.87 50.8 90) (effects (font (size 1.27 1.27))))
  (property "Value" "5k" (at 100.33 50.8 90) (effects (font (size 1.27 1.27))))
  (property "Footprint" "Potentiometers:Potentiometer_Trimmer_Bourns_3299Y" (at 102.87 50.8 0) (effects (font (size 1.27 1.27)) hide))
  (property "Datasheet" "" (at 102.87 50.8 0) (effects (font (size 1.27 1.27)) hide)) (pin "1") (pin "2") (pin "3"))

 (symbol (lib_id "ocxo-rescue:POT_TRIM") (at 115.57 50.8 180) (unit 1) (in_bom yes) (on_board yes) (dnp no)
  (property "Reference" "RV3" (at 115.57 50.8 90) (effects (font (size 1.27 1.27))))
  (property "Value" "5k" (at 118.11 49.53 90) (effects (font (size 1.27 1.27))))
  (property "Footprint" "Potentiometers:Potentiometer_Trimmer_Bourns_3299W" (at 115.57 50.8 0) (effects (font (size 1.27 1.27)) hide))
  (property "Datasheet" "" (at 115.57 50.8 0) (effects (font (size 1.27 1.27)) hide)) (pin "1") (pin "2") (pin "3"))

 (sheet_instances (path "" (page "1"))))
